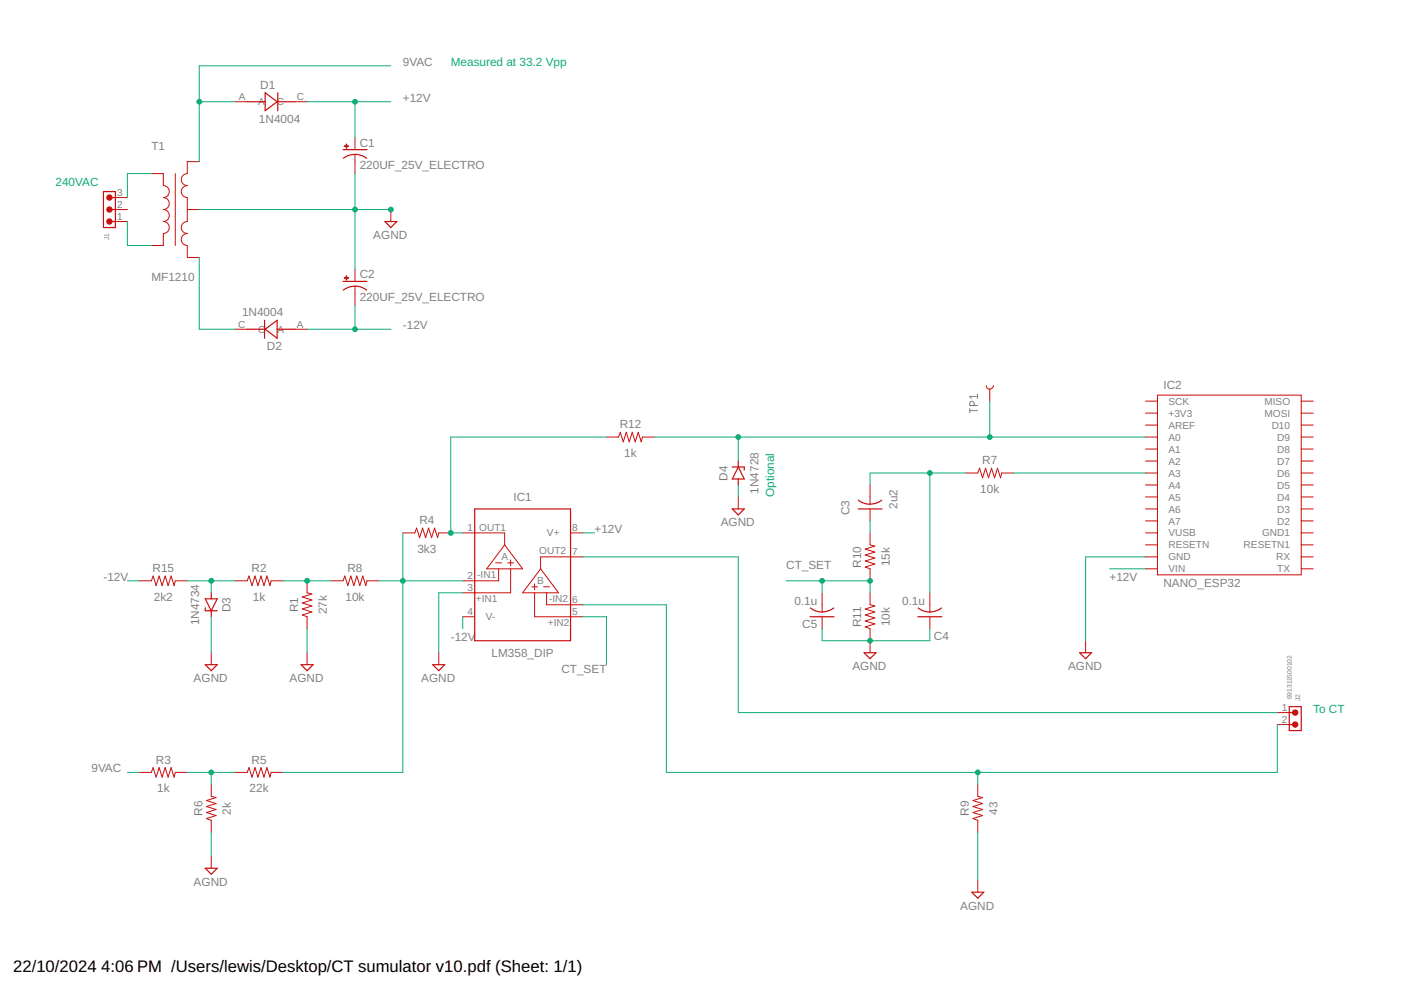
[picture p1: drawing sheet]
<svg xmlns="http://www.w3.org/2000/svg" width="297mm" height="210mm" viewBox="0 0 297 210" stroke-linecap="round" stroke-linejoin="round" font-family="sans-serif">
<path d="M205.6 87.1h1.6M205.6 86.6v.9M206.5 86v-.5a.46 .46 0 0 0-.4-.4 .46 .46 0 0 0-.5 .4v.5h1.6M207.2 84.1h-1.6l.4 .4M207.2 83.6v.9" fill="none" stroke="#808080" stroke-width=".21"/>
<g fill="none" stroke="#c90d0c" stroke-width=".21">
<path d="M32.1 36.8h2.5v2.5a1.27 1.27 0 0 1 1.3 1.3 1.27 1.27 0 0 1-1.3 1.3 1.27 1.27 0 0 1 1.3 1.3 1.27 1.27 0 0 1-1.3 1.2 1.27 1.27 0 0 1 1.3 1.3 1.27 1.27 0 0 1-1.3 1.3 1.27 1.27 0 0 1 1.3 1.2 1.27 1.27 0 0 1-1.3 1.3v2.5h-2.5M37.2 36.8v15.2M42.2 34.3h-2.5v2.5a1.27 1.27 0 0 0-1.3 1.3 1.27 1.27 0 0 0 1.3 1.2 1.27 1.27 0 0 0-1.3 1.3 1.27 1.27 0 0 0 1.3 1.3v5.1a1.27 1.27 0 0 0-1.3 1.2 1.27 1.27 0 0 0 1.3 1.3 1.27 1.27 0 0 0-1.3 1.3 1.27 1.27 0 0 0 1.3 1.2v2.6h2.5M49.9 21.6h2.5M62.6 21.6h2.5M75.3 29.2v2.5M75.3 32.7v4.1M24.5 44.4h2.5M24.5 47h2.5M24.5 41.9h2.5M39.7 44.4h2.5M75.3 57.1v2.6"/>
<path d="M82.9 44.4v2.6M49.9 69.8h2.5M62.6 69.8h2.5M75.3 60.7v4M128.6 92.7h2.5l.4-1 .6 2 .7-2 .6 2 .6-2 .7 2 .6-2 .7 2 .2-1h2.5M209.1 81.7a.76 .76 0 0 0 .7 .8 .76 .76 0 0 0 .8-.8M209.8 82.5v2.5M242.9 85h2.5M242.9 87.6h2.5M242.9 90.1h2.5M242.9 92.7h2.5M242.9 95.2h2.5"/>
<path d="M242.9 97.7h2.5M245.4 83.8h30.5v38.1h-30.5zM275.9 85h2.5M275.9 87.6h2.5M275.9 90.1h2.5M275.9 92.7h2.5M275.9 95.2h2.5M275.9 97.7h2.5M85.4 113h2.5l.4-1 .7 2 .6-2 .6 2 .7-2 .6 2 .6-2 .7 2 .2-1h2.6M98.1 113h8.9v2.5M105.1 119.3h1.3M107 115.5l3.8 5.1h-7.6z"/>
<path d="M107.6 119.3h1.3M108.3 118.7v1.3M121 113h2.5M123.5 118.1h-8.9v2.5M156.5 105.4v2.5M184.5 102.8v4.1M184.5 107.9v2.5M184.5 113v2.5l1 .3-2 .6 2 .7-2 .6 2 .6-2 .7 2 .6-2 .6 1 .4v2.5M204.8 100.3h2.5l.4-1 .6 2 .7-2 .6 2 .6-2 .7 2 .6-2 .6 2 .3-1h2.5M242.9 113h2.5M242.9 118.1h2.5M242.9 100.3h2.5"/>
<path d="M242.9 102.8h2.5M242.9 105.4h2.5M242.9 107.9h2.5M242.9 110.4h2.5M242.9 115.5h2.5M275.9 113h2.5M275.9 118.1h2.5M275.9 100.3h2.5M275.9 102.8h2.5M275.9 105.4h2.5M275.9 107.9h2.5M275.9 110.4h2.5"/>
<path d="M275.9 115.5h2.5M29.5 123.1h2.6l.4-1 .6 2.1 .6-2.1 .7 2.1 .6-2.1 .6 2.1 .7-2.1 .6 2.1 .3-1.1h2.5M44.8 138.4v2.5M49.9 123.1h2.5l.4-1 .6 2.1 .7-2.1 .6 2.1 .6-2.1 .7 2.1 .6-2.1 .6 2.1 .3-1.1h2.5M65.1 123.1v2.6l1 .2-2 .7 2 .6-2 .6 2 .7-2 .6 2 .7-2 .6 1 .4v2.5M65.1 138.4v2.5M70.2 123.1h2.5l.4-1 .6 2.1 .7-2.1 .6 2.1 .6-2.1 .7 2.1 .6-2.1 .7 2.1 .2-1.1h2.5M93 138.4v2.5M98.1 130.8h2.5M105.7 120.6v2.5h-7.6M108.3 120.6v5.1h-10.2M112.7 124.4h1.3"/>
<path d="M113.3 123.8v1.3M113.3 125.7v5.1h10.2M114.6 120.6l3.8 5.1h-7.6zM115.3 124.4h1.2M115.9 125.7v2.5h7.6M174.3 125.7v4.1M174.3 130.8v2.5M184.5 125.7v2.5l1 .3-2 .6 2 .7-2 .6 2 .6-2 .7 2 .6-2 .6 1 .4v5.1M197.1 125.7v4.1M197.1 130.8v2.5M230.2 135.8v2.6M242.9 120.6h2.5"/>
<path d="M275.9 120.6h2.5M270.8 151.1h2.5M270.8 153.6h2.5M29.5 163.8h2.6l.4-1 .6 2 .6-2 .7 2 .6-2 .6 2 .7-2 .6 2 .3-1h2.5M44.8 166.3v2.5l1 .3-2 .6 2 .7-2 .6 2 .6-2 .7 2 .6-2 .6 1 .4v2.6M49.9 163.8h2.5l.4-1 .6 2 .7-2 .6 2 .6-2 .7 2 .6-2 .6 2 .3-1h2.5M207.3 166.3v2.5l1 .3-2 .6 2 .7-2 .6 2 .6-2 .7 2 .6-2 .6 1 .4v2.6M44.8 181.5v2.6M207.3 186.6v2.6"/>
</g>
<g fill="none" stroke="#c90d0c" stroke-width=".25">
<path d="M56.2 19.7l2.6 1.9-2.6 1.9zM58.9 19.7v3.8M52.4 21.6h3.8M58.8 21.6h3.8M72.7 31.7h5.1M75.3 32.7l1.5 .3 .9 .6M75.3 32.7l-1.6 .3-.9 .6M21.9 40.6h2.6v7.6h-2.6zM23.2 47h1.3M23.2 44.4h1.3M23.2 41.9h1.3M72.7 59.7h5.1"/>
<path d="M81.6 47h2.5l-1.2 1.2zM52.4 69.8h3.8M56.1 67.9v3.8M56.2 69.8l2.6-1.9v3.8zM58.8 69.8h3.8M75.3 60.7l1 .1 1.4 .7M75.3 60.7l-1.6 .3-.9 .5M155.3 99h2.5v.7M156.5 99l1.3 2.6h-2.5zM156.5 97.7v1.3M100.6 107.9h20.4v27.9h-20.4zM155.3 107.9h2.5l-1.3 1.3z"/>
<path d="M156.5 101.6v1.2M181.9 107.9h5.1M182 106a4 4 0 0 0 4.9 .1M43.5 127h2.6l-1.3 2.5zM43.5 128.9v.6h2.6M44.8 125.7v1.3M44.8 129.5v1.3M171.8 130.8h5M171.8 128.9a4 4 0 0 0 5 0M183.2 138.4h2.5l-1.2 1.3zM194.6 130.8h5.1M194.7 128.9a4 4 0 0 0 4.9 0"/>
<path d="M228.9 138.4h2.5l-1.2 1.3zM43.5 140.9h2.6l-1.3 1.3zM63.8 140.9h2.6l-1.3 1.3zM91.8 140.9h2.5l-1.3 1.3zM273.3 149.8h2.6v5.1h-2.6zM273.3 151.1h1.3M273.3 153.6h1.3M43.5 184.1h2.6l-1.3 1.3zM206 189.2h2.6l-1.3 1.2z"/>
</g>
<g fill="#c90d0c" stroke="#c90d0c" stroke-width=".21">
<circle cx="23.2" cy="47" r=".58"/>
<circle cx="23.2" cy="44.4" r=".58"/>
<circle cx="23.2" cy="41.9" r=".58"/>
<circle cx="274.6" cy="151.1" r=".57"/>
<circle cx="274.6" cy="153.6" r=".57"/>
</g>
<g fill="#c90d0c" stroke="#c90d0c" stroke-width=".21">
<path d="M73 30.9h.9v.2h-.9z"/>
<path d="M73.4 30.5h.1v.9h-.1z"/>
<path d="M73 58.9h.9v.1h-.9z"/>
<path d="M73.4 58.5h.1v.9h-.1z"/>
</g>
<g fill="none" stroke="#0dab76" stroke-width=".21">
<path d="M82.9 13.9h-40.7v20.4M32.1 36.8h-5.1v5.1M42.2 21.6h7.7M65.1 21.6h17.8M75.3 21.6v7.6M75.3 36.8v20.3M27 47v5h5.1M42.2 54.6v15.2h7.7M42.2 44.4h40.7M65.1 69.8h17.8M75.3 64.7v5.1M128.6 92.7h-33v20.3h2.5"/>
<path d="M138.7 92.7h104.2M156.5 92.7v5M209.8 85v7.7M85.4 113v50.8h-25.4M123.5 113h2.5M123.5 118.1h33v33h114.3M156.5 102.8v2.6M184.5 110.4v2.6M197.1 100.3v25.4M204.8 100.3h-20.3v2.5M214.9 100.3h28M242.9 118.1h-12.7v17.7"/>
<path d="M27 123.1h2.5M39.7 123.1h10.2M44.8 123.1v2.6M44.8 130.8v7.6M60 123.1h10.2M65.1 133.3v5.1M80.3 123.1h17.8M98.1 130.8v2.5M98.1 125.7h-5.1v12.7M123.5 128.2h17.8v35.6h129.5v-10.2M123.5 130.8h5.1v10.1M166.7 123.1h17.8v2.6"/>
<path d="M174.3 133.3v2.5h22.8v-2.5M174.3 123.1v2.6M235.2 120.6h7.7M27 163.8h2.5M39.7 163.8h10.2M44.8 163.8v2.5M44.8 176.5v5M207.3 163.8v2.5M207.3 176.5v10.1"/>
</g>
<g fill="#0dab76" stroke="#0dab76" stroke-width=".21">
<circle cx="42.2" cy="21.6" r=".51"/>
<circle cx="75.3" cy="21.6" r=".51"/>
<circle cx="75.3" cy="69.8" r=".51"/>
<circle cx="82.9" cy="44.4" r=".51"/>
<circle cx="75.3" cy="44.4" r=".51"/>
<circle cx="184.5" cy="135.8" r=".51"/>
<circle cx="44.8" cy="123.1" r=".51"/>
<circle cx="65.1" cy="123.1" r=".51"/>
<circle cx="85.4" cy="123.1" r=".51"/>
<circle cx="95.6" cy="113" r=".51"/>
<circle cx="44.8" cy="163.8" r=".51"/>
<circle cx="156.5" cy="92.7" r=".51"/>
<circle cx="209.8" cy="92.7" r=".51"/>
<circle cx="197.1" cy="100.3" r=".51"/>
<circle cx="207.3" cy="163.8" r=".51"/>
<circle cx="184.5" cy="123.1" r=".51"/>
<circle cx="174.3" cy="123.1" r=".51"/>
</g>
<g font-size="3.5">
<text x="2.8" y="206.1">22/10/2024</text>
<text x="21.5" y="206.1">4:06 PM /Users/lewis/Desktop/CT sumulator v10.pdf (Sheet: 1/1)</text>
</g>
<g font-size="2.5" fill="#808080">
<text x="85.4" y="14">9VAC</text>
<text x="55.2" y="18.9">D1</text>
<text x="85.4" y="21.6">+12V</text>
<text x="54.9" y="26.1">1N4004</text>
<text x="32.1" y="31.7">T1</text>
<text x="76.3" y="35.9">220UF_25V_ELECTRO</text>
<text x="76.3" y="31.1">C1</text>
<text x="79.2" y="50.6">AGND</text>
<text x="32.1" y="59.7">MF1210</text>
<text x="76.3" y="59">C2</text>
<text x="76.3" y="63.8">220UF_25V_ELECTRO</text>
<text x="51.3" y="67.1">1N4004</text>
<text x="85.4" y="69.8">-12V</text>
<text x="56.6" y="74.2">D2</text>
<text x="246.7" y="82.5">IC2</text>
<text x="131.4" y="90.8">R12</text>
<text x="132.4" y="96.9">1k</text>
<text x="154.2" y="101.9" transform="rotate(-90 154.2 101.9)">D4</text>
<text x="208.3" y="98.4">R7</text>
<text x="108.9" y="106.3">IC1</text>
<text x="160.8" y="104.7" transform="rotate(-90 160.8 104.7)">1N4728</text>
<text x="190.3" y="107.9" transform="rotate(-90 190.3 107.9)">2u2</text>
<text x="207.8" y="104.5">10k</text>
<text x="88.9" y="111.1">R4</text>
<text x="126" y="113">+12V</text>
<text x="152.8" y="111.6">AGND</text>
<text x="180.1" y="109.2" transform="rotate(-90 180.1 109.2)">C3</text>
<text x="88.5" y="117.2">3k3</text>
<text x="21.9" y="123.1">-12V</text>
<text x="32.3" y="121.3">R15</text>
<text x="53.4" y="121.3">R2</text>
<text x="73.7" y="121.3">R8</text>
<text x="166.7" y="120.6">CT_SET</text>
<text x="182.6" y="120.4" transform="rotate(-90 182.6 120.4)">R10</text>
<text x="188.6" y="120.1" transform="rotate(-90 188.6 120.1)">15k</text>
<text x="235.2" y="123.1">+12V</text>
<text x="246.7" y="124.4">NANO_ESP32</text>
<text x="32.6" y="127.3">2k2</text>
<text x="48.8" y="129.8" transform="rotate(-90 48.8 129.8)">D3</text>
<text x="53.6" y="127.3">1k</text>
<text x="63.2" y="129.8" transform="rotate(-90 63.2 129.8)">R1</text>
<text x="69.3" y="130.2" transform="rotate(-90 69.3 130.2)">27k</text>
<text x="73.2" y="127.3">10k</text>
<text x="168.4" y="128.4">0.1u</text>
<text x="191.3" y="128.4">0.1u</text>
<text x="42.2" y="132.6" transform="rotate(-90 42.2 132.6)">1N4734</text>
<text x="95.6" y="135.8">-12V</text>
<text x="170.1" y="133.2">C5</text>
<text x="182.6" y="133" transform="rotate(-90 182.6 133)">R11</text>
<text x="188.6" y="132.8" transform="rotate(-90 188.6 132.8)">10k</text>
<text x="198" y="135.7">C4</text>
<text x="104.2" y="139.3">LM358_DIP</text>
<text x="119" y="142.7">CT_SET</text>
<text x="180.7" y="142.1">AGND</text>
<text x="226.4" y="142.1">AGND</text>
<text x="41.1" y="144.6">AGND</text>
<text x="61.4" y="144.6">AGND</text>
<text x="89.3" y="144.6">AGND</text>
<text x="33" y="161.9">R3</text>
<text x="53.4" y="161.9">R5</text>
<text x="19.4" y="163.8">9VAC</text>
<text x="33.3" y="168">1k</text>
<text x="52.9" y="168">22k</text>
<text x="42.9" y="173" transform="rotate(-90 42.9 173)">R6</text>
<text x="49" y="172.7" transform="rotate(-90 49 172.7)">2k</text>
<text x="205.4" y="173" transform="rotate(-90 205.4 173)">R9</text>
<text x="211.5" y="172.8" transform="rotate(-90 211.5 172.8)">43</text>
<text x="41.1" y="187.8">AGND</text>
<text x="203.6" y="192.9">AGND</text>
</g>
<g font-size="2.5" fill="#0dab76">
<text x="95.6" y="14">Measured at 33.2 Vpp</text>
<text x="11.8" y="39.3">240VAC</text>
<text x="164.1" y="105.4" transform="rotate(-90 164.1 105.4)">Optional</text>
<text x="278.4" y="151.1">To CT</text>
</g>
<g font-size="2.1" fill="#808080">
<text x="50.6" y="21.2">A</text>
<text x="54.7" y="22.3">A</text>
<text x="58.7" y="22.3">C</text>
<text x="62.9" y="21.2">C</text>
<text x="24.8" y="41.5">3</text>
<text x="24.8" y="46.6">1</text>
<text x="24.8" y="44.1">2</text>
<text x="50.5" y="69.5">C</text>
<text x="54.7" y="70.6">C</text>
<text x="58.8" y="70.6">A</text>
<text x="62.9" y="69.5">A</text>
<text x="247.7" y="85.8">SCK</text>
<text x="247.7" y="88.4">+3V3</text>
<text x="268.1" y="88.4">MOSI</text>
<text x="268.1" y="85.8">MISO</text>
<text x="247.7" y="90.9">AREF</text>
<text x="247.7" y="93.4">A0</text>
<text x="247.7" y="96">A1</text>
<text x="269.6" y="90.9">D10</text>
<text x="270.8" y="96">D8</text>
<text x="270.8" y="93.4">D9</text>
<text x="247.7" y="98.5">A2</text>
<text x="247.7" y="101.1">A3</text>
<text x="270.8" y="101.1">D6</text>
<text x="270.8" y="98.5">D7</text>
<text x="247.7" y="103.6">A4</text>
<text x="247.7" y="106.1">A5</text>
<text x="270.8" y="106.1">D4</text>
<text x="270.8" y="103.6">D5</text>
<text x="99.1" y="112.6">1</text>
<text x="101.6" y="112.5">OUT1</text>
<text x="116" y="113.7">V+</text>
<text x="121.3" y="112.6">8</text>
<text x="247.7" y="108.7">A6</text>
<text x="247.7" y="111.2">A7</text>
<text x="247.7" y="113.7">VUSB</text>
<text x="267.6" y="113.7">GND1</text>
<text x="270.8" y="111.2">D2</text>
<text x="270.8" y="108.7">D3</text>
<text x="106.3" y="118.8">A</text>
<text x="114.3" y="117.6">OUT2</text>
<text x="121.3" y="117.7">7</text>
<text x="247.7" y="116.3">RESETN</text>
<text x="247.7" y="118.8">GND</text>
<text x="263.7" y="116.3">RESETN1</text>
<text x="270.6" y="118.8">RX</text>
<text x="99.1" y="122.8">2</text>
<text x="99.1" y="125.3">3</text>
<text x="101.2" y="122.6">-IN1</text>
<text x="113.9" y="123.9">B</text>
<text x="247.7" y="121.4">VIN</text>
<text x="270.8" y="121.4">TX</text>
<text x="99.1" y="130.4">4</text>
<text x="100.9" y="127.7">+IN1</text>
<text x="103" y="131.5">V-</text>
<text x="116.4" y="127.7">-IN2</text>
<text x="121.3" y="130.4">5</text>
<text x="121.3" y="127.9">6</text>
<text x="116.1" y="132.8">+IN2</text>
<text x="271.8" y="150.7">1</text>
<text x="271.8" y="153.3">2</text>
</g>
<g font-size="1.4" fill="#808080">
<text x="23.1" y="50.9" transform="rotate(-90 23.1 50.9)">J1</text>
<text x="273.9" y="148.3" transform="rotate(-90 273.9 148.3)">691311500102</text>
<text x="275.7" y="148.6" transform="rotate(-90 275.7 148.6)">J2</text>
</g>
</svg>
